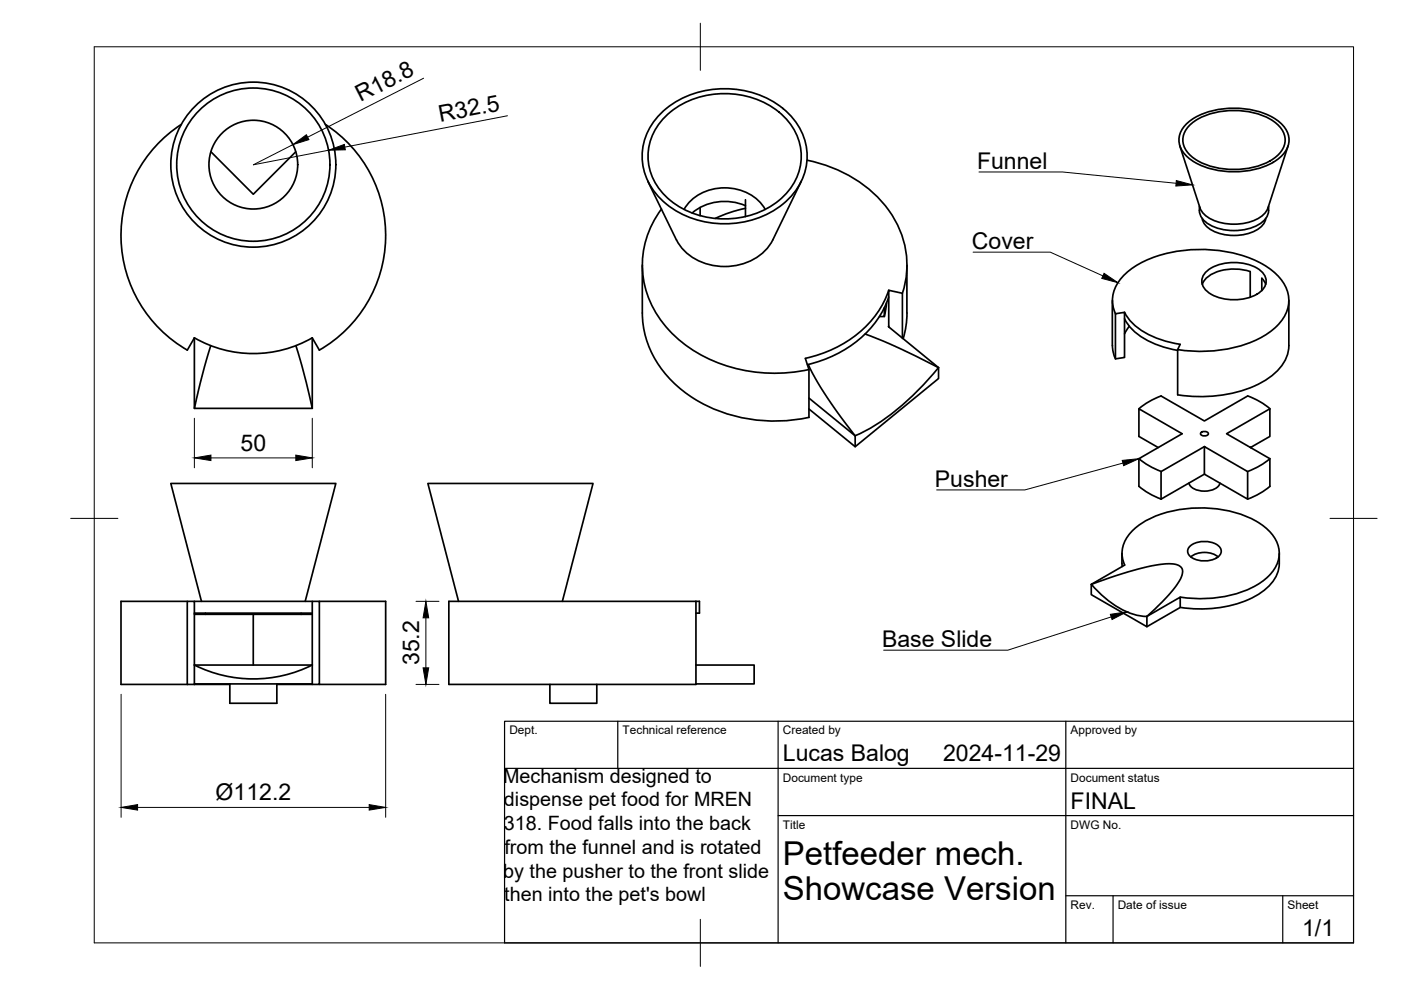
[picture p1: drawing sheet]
<svg xmlns="http://www.w3.org/2000/svg" width="297mm" height="210mm" viewBox="0 0 297 210" stroke-linecap="round" stroke-linejoin="round" font-family="sans-serif">
<!-- layer: Visible -->
<g fill="none" stroke="#000" stroke-width=".36">
<path d="M38.4 26.4a28.1 28.1 0 0 0 1.3 47.8M44.7 32.2l9 9 9-9M69 26.4a28.1 28.1 0 0 1-1.3 47.8M137.4 38.4l6 12.5M140.1 24.1a20.1 20.1 0 0 1 27.1 0 12.5 12.5 0 0 1-1.2 19.2 20.2 20.2 0 0 1-25.9-1.1 12.4 12.4 0 0 1 0-18.1zM141 24.8a18.6 18.6 0 0 1 25.3 0 11.6 11.6 0 0 1-1.2 17.7 18.8 18.8 0 0 1-24.1-1.1 11.5 11.5 0 0 1 0-16.6zM169.9 38.4l-6 12.4a11.6 11.6 0 0 1-12.7 5.5 10.8 10.8 0 0 1-7.8-5.5M171.1 34a27.3 27.3 0 0 1 18.8 12.9 19.1 19.1 0 0 1 1.4 15.3M250.1 30.9l4.3 13.2M251.5 26.3a14.8 14.8 0 0 1 10.8-3.4 14.4 14.4 0 0 1 9.5 3.4 4.4 4.4 0 0 1 0 6.7 14.8 14.8 0 0 1-10.9 3.4 14.4 14.4 0 0 1-9.4-3.4 4.4 4.4 0 0 1 0-6.7zM252.2 26.6a14.7 14.7 0 0 1 11.3-3.1 11.6 11.6 0 0 1 8.2 3.8 4.2 4.2 0 0 1-1.4 6.2 16.3 16.3 0 0 1-17.3 0 4.3 4.3 0 0 1-.8-6.9zM273.1 30.9l-4.3 13.2"/>
<path d="M136.2 56.2v10.1a21.7 21.7 0 0 0 11 18.2 33.1 33.1 0 0 0 24.3 4v-10.1l-.7-2.4M140.2 44.3a19.7 19.7 0 0 0 2.8 26.9 32 32 0 0 0 28.5 7.1M145 44.4a10.4 10.4 0 0 1 12.8-3.8 8.6 8.6 0 0 1 4.4 3.8M148.4 44v1.7M158.1 42.3v3.6M158.1 44.2a28.4 28.4 0 0 0-6.5 2.1M158.1 43.6a11 11 0 0 0-11.3 1.6M192.3 56.2v10.1a19 19 0 0 1-.8 5.5M254.3 43.7a3.7 3.7 0 0 0 2.1 3.9 11.2 11.2 0 0 0 11.1-.4 3.5 3.5 0 0 0 1.5-3.5M254.4 44.1a6.2 6.2 0 0 0 5.2 3.3 9.9 9.9 0 0 0 8.6-2.2l.6-1.1M254.9 46.3a4.5 4.5 0 0 0 3.5 3.1 10.2 10.2 0 0 0 8.9-1.2l.9-1.2 .2-.7M256 57.4a10.1 10.1 0 0 1 11.2 0 2.69 2.69 0 0 1 0 4.5 10.1 10.1 0 0 1-11.2 0 2.69 2.69 0 0 1 0-4.5z"/>
<path d="M44.7 73.3l-1.4 4.5-2.1 8.8M62.7 73.3l1.4 4.5 2.1 8.8h-25v-15l-1.5 2.6M66.2 71.6a25.1 25.1 0 0 1-25 0M67.7 74.2l-1.5-2.6v15M171.4 77.3a79.8 79.8 0 0 0 9.9 15.1M183.4 70.8a126.8 126.8 0 0 1 15.6 7.1M187.5 65.2v1.9h-1M188 64.2l-.5 2.9M188.4 69.3v-7.8l2.9 .7v9.5M188.4 63a22.7 22.7 0 0 1-15.5 13.9l-1.7 .4M188.4 61.5a22.8 22.8 0 0 1-15.9 14l-1.7 .5M188.4 69.1v.2l10.6 8.6"/>
<path d="M199 77.9a52 52 0 0 1-16.6 14l-1.1 .5M199 77.9v2.4l-17.7 14.4v-2.3M235.8 63.7v9.6M235.9 73.3l.1 1.4 .5 1.4M236.5 66.5l1.9-.3v9.6l-1.9 .3zM236.5 66.5a6.9 6.9 0 0 1 1.5-7.8 21.2 21.2 0 0 1 13.4-5.7 27.3 27.3 0 0 1 17.7 3.9 8.1 8.1 0 0 1 4 8.1 11.2 11.2 0 0 1-6.6 7 29.5 29.5 0 0 1-16.8 2.1M238.4 67.6a13.2 13.2 0 0 0 8.7 6.1l2.6 .6M238.4 66.2a13.5 13.5 0 0 0 9.1 6.2l2.7 .6M239.4 69.2l-1 1.6M254.9 60.3a5.6 5.6 0 0 1 4.6-3.1l1.6-.2 1.7 .1 2.3 .5v5.4M268.4 60.3l-.9-1.3v2.6M273.3 63.7v9.6a8.5 8.5 0 0 1-4 6.7 27 27 0 0 1-18.3 3.9l-1.3-.2v-9.6l.5-1.1"/>
<path d="M171.5 86.7l9.8 8M171.5 84.4l9.8 8M241.5 97.2a15.6 15.6 0 0 0 4.7 2.8M245.6 94.9l-4.1-2.4v-5.8l9.1 5.3-9.1 5.3v5.8a16.1 16.1 0 0 0 4.7 2.7M246.2 84l9.2 5.3 9.1-5.3M246.2 83.9a15.6 15.6 0 0 0-4.7 2.8M254.6 91.8l.8-.3a.6 .6 0 0 1 .7 .6l-.7 .3a.6 .6 0 0 1-.8-.6zM255.4 94.7l9.1 5.3v5.8l-9.1-5.3zM255.4 94.7l-9.2 5.3v5.8l9.2-5.3M264.5 83.9a15.6 15.6 0 0 1 4.8 2.8M265.1 94.9l4.1-2.4v-5.8l-9.1 5.3 9.1 5.3v5.8a15.6 15.6 0 0 1-4.7 2.7M269.3 97.2a15.6 15.6 0 0 1-4.8 2.8"/>
<path d="M237.9 117.3v2.2M237.9 119.5v.6M238.4 119.8l-7 4.1v2.2l11.8 6.8v-2.2M238.5 119.8a6.3 6.3 0 0 1 1.8-7.4 21.4 21.4 0 0 1 14.9-4.7 21.5 21.5 0 0 1 13.3 4.3 6.4 6.4 0 0 1 .5 10.1 20.5 20.5 0 0 1-14.1 4.8l-4.7-.3M252.1 102.4a3.5 3.5 0 0 0 4 1.7 2.79 2.79 0 0 0 2.6-1.7M252.3 115.8a5.2 5.2 0 0 1 6.1 0 1.48 1.48 0 0 1-.5 2.5 5 5 0 0 1-5.9-.8 1.35 1.35 0 0 1 .3-1.7zM252.5 118.1a4.8 4.8 0 0 1 5.7 0M271.2 119.5a7.9 7.9 0 0 1-4.4 6.5 25.5 25.5 0 0 1-16.6 2.8M271.2 117.3v2.2M39.7 127.5h-14v17.6h14M41.2 130v-2.5h-1.5v17.6M41.2 130h25"/>
<path d="M41.2 127.5h25M41.2 130v11M41.2 130.3h12.5M42.7 127.5l-6.5-25h35l-6.5 25M43.6 130v.3M63.9 130v.3M66.2 130.3h-12.5v10.7M67.7 127.5h14.1v17.6h-14.1M95.2 127.5h52.4v17.6h-52.4zM97.2 127.5l-6.5-25h35l-6.5 25M147.6 127.5h.7v2.5h-.7M231.4 123.9a58.9 58.9 0 0 1 16.4-4.4 2.56 2.56 0 0 1 2.9 1.4 5.2 5.2 0 0 1-1.4 3.5 46.9 46.9 0 0 1-6.1 6.3"/>
<path d="M231.4 123.9a18.5 18.5 0 0 0 10.8 6.8h1M243.2 130.7l7-4.1v2.2l-7 4.1M39.7 145.1h1.5M41.2 141a28 28 0 0 0 25 0M41.2 145.1h7.5M41.2 141h25M41.2 141v4h25v-4M41.2 145v.1M48.7 145v4.1h10v-4.1M58.7 145.1h7.5M66.2 141v-13.5h1.5v17.6l-1.5-.1M116.6 145.1v4h9.9v-4"/>
<path d="M147.6 141h12.3v4h-12.3"/>
<circle cx="53.7" cy="34.9" r="17.5"/>
<circle cx="53.7" cy="34.9" r="16.2"/>
<circle cx="53.7" cy="34.9" r="9.4"/>
</g>
<!-- layer: BORDER -->
<path d="M20 9.9h267v190h-267zM148.5 4.9v10M15 109.9h10M282 109.9h10M148.5 194.9v10" fill="none" stroke="#000" stroke-width=".21"/>
<!-- layer: TITLEBLOCK -->
<path d="M107 152.9h180v47h-180zM131 152.9v10M165 152.9v47M226 152.9v47M107 162.9h180M165 172.9h122M226 189.9h61M236 189.9v10M272 189.9v10" fill="none" stroke="#000" stroke-width=".25"/>
<!-- layer: Leaders -->
<path d="M249.4 38.3l3.4 .9-3.5 .2zM234.1 57.9l2.9 2-3.4-.9zM237.9 97.6l3.6-.3-3.3 1.4zM235.4 130.3l3.5-.6-3.1 1.7z" fill="#000" stroke="#000" stroke-width=".21"/>
<path d="M207.6 36.5h17.7l24 2.4M206.3 53.5h16.4l11.1 5M238.1 98.2l-20.8 5.7h-18.7M235.6 130.8l-21.9 7.1h-26.4" fill="none" stroke="#000" stroke-width=".21"/>
<!-- layer: FD_Dimensions -->
<path d="M89.8 16.6l-24.6 12.5M62.1 30.7l-8.4 4.2 16-3.1M107.6 24.5l-34.5 6.7M41.2 88.7v10.5M44.7 97.1h18M66.2 88.7v10.5M88.2 127.5h4.9M90.3 131v10.6M25.7 147.2v26.1M81.8 147.2v26.1M88.2 145.1h4.9M29.2 171.2h49.1" fill="none" stroke="#000" stroke-width=".21"/>
<path d="M62.1 30.7l2.9-2.1 .5 1zM69.7 31.8l3.3-1.2 .2 1.2zM41.2 97.1l3.5-.6v1.2zM62.7 96.5l3.5 .6-3.5 .6zM90.3 127.5l.6 3.5h-1.2zM89.7 141.6h1.2l-.6 3.5zM25.7 171.2l3.5-.6v1.2zM78.3 170.6l3.5 .6-3.5 .6z" fill="#000" stroke="#000" stroke-width=".21"/>
<g font-size="7">
<text x="166" y="183.4">Petfeeder mech.</text>
<text x="166" y="190.9">Showcase Version</text>
</g>
<g font-size="4.9">
<text x="76.5" y="21.7" transform="rotate(-27 76.5 21.7)">R18.8</text>
<text x="93.3" y="25.8" transform="rotate(-11 93.3 25.8)">R32.5</text>
<text x="207.2" y="35.8">Funnel</text>
<text x="206.1" y="52.7">Cover</text>
<text x="51" y="95.6">50</text>
<text x="198.2" y="103.2">Pusher</text>
<text x="187" y="137.2">Base Slide</text>
<text x="88.8" y="141" transform="rotate(-90 88.8 141)">35.2</text>
<text x="166" y="161.4">Lucas Balog</text>
<text x="200" y="161.4">2024-11-29</text>
<text x="45.7" y="169.6">Ø112.2</text>
<text x="227" y="171.4">FINAL</text>
<text x="276.1" y="198.6">1/1</text>
</g>
<g font-size="4.2">
<text x="106.7" y="165.9">Mechanism designed to</text>
<text x="106.8" y="171">dispense pet food for MREN</text>
<text x="106.8" y="176">318. Food falls into the back</text>
<text x="107" y="181.1">from the funnel and is rotated</text>
<text x="106.7" y="186.1">by the pusher to the front slide</text>
<text x="106.9" y="191.1">then into the pet's bowl</text>
</g>
<g font-size="2.5">
<text x="108" y="155.7">Dept.</text>
<text x="132" y="155.7">Technical reference</text>
<text x="166" y="155.7">Created by</text>
<text x="227" y="155.7">Approved by</text>
<text x="166" y="165.7">Document type</text>
<text x="227" y="165.7">Document status</text>
<text x="166" y="175.7">Title</text>
<text x="227" y="175.7">DWG No.</text>
<text x="227" y="192.7">Rev.</text>
<text x="237" y="192.7">Date of issue</text>
<text x="273" y="192.7">Sheet</text>
</g>
</svg>
